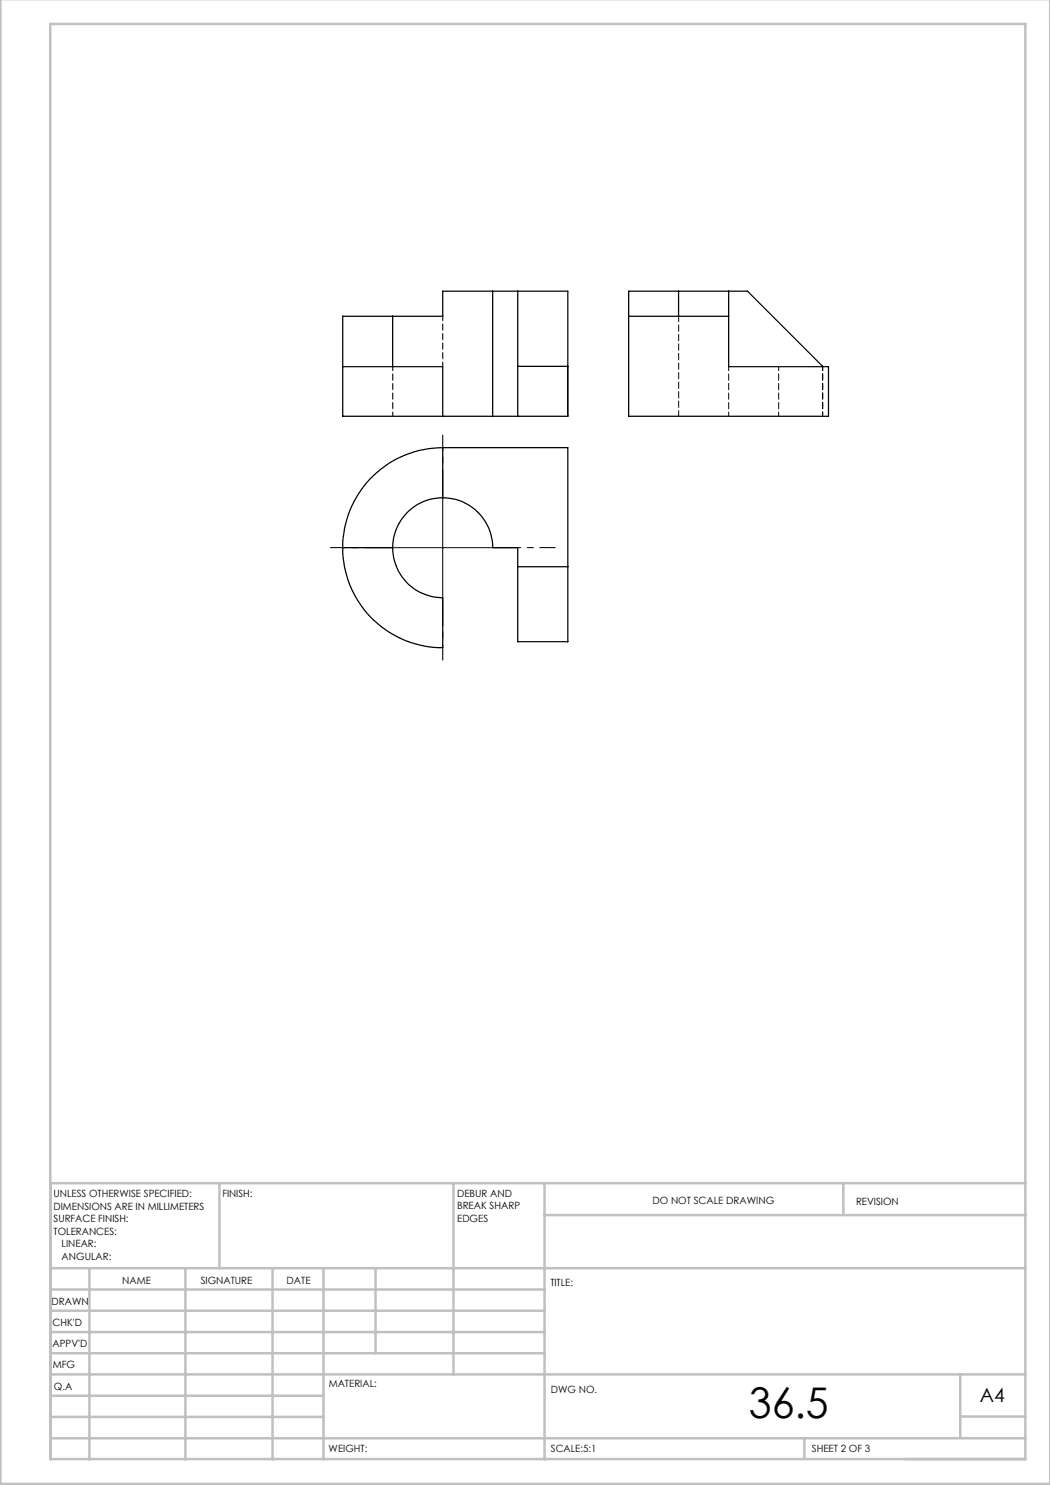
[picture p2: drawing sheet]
<svg xmlns="http://www.w3.org/2000/svg" width="210mm" height="297mm" viewBox="0 0 210 297" stroke-linecap="round" stroke-linejoin="round" font-family="sans-serif">
<path d="M88.6 97v-10M76.1 109.5h-10M101.1 109.5h10M88.6 122v10" fill="none" stroke="#000" stroke-width=".2" stroke-dasharray="15.2 1.3 1.3 1.3" stroke-dashoffset="12.1"/>
<path d="M88.5 97v25.1M76 109.5h25" fill="none" stroke="#000" stroke-width=".2"/>
<g fill="none" stroke="#c0c0c0" stroke-width=".5">
<path d="M.1 -.1v296.9h209.9v-296.9M10.1 4.8h195v287h-195zM43.9 236.6v17M90.7 236.6v38.3M108.9 236.6v55.3M168.7 236.6v6.3M205.1 236.6h-195v55.3M10.1 253.6h195M10.1 257.9h98.8M17.9 253.6v38.3M37.1 253.6v38.3M54.5 253.6v38.3"/>
<path d="M64.7 253.6v38.3M75.1 253.6v17M108.9 243h96.2M10.1 270.6h98.8M10.1 266.4h98.8M10.1 262.1h98.8M10.1 279.1h54.6M10.1 274.9h195M192.1 274.8v12.7M10.1 287.7h195M10.1 283.4h54.6M160.9 287.5v4.3"/>
<path d="M192.1 283.3h13"/>
</g>
<g fill="none" stroke="#000" stroke-width=".25">
<path d="M98.5 58.2h-10v5h-10M98.5 58.2h15.1v25.1h-15.1M98.5 58.2v25.1M103.5 58.2v25.1M135.7 58.2h-10v25.1h40v-10h-20v-15.1M135.7 58.2h10M135.7 58.2v5M145.7 58.2h3.8l15 15.1M68.5 73.3h20v10M78.5 63.2h-10v20.1h20M78.5 63.2v10.1M103.5 73.3h10"/>
<path d="M113.5 73.3v10M113.6 73.2l-.1 .1M125.7 63.2h20M88.5 89.5h25.1v38.8h-10.1v-18.8h-5a10 10 0 0 0-10-9.9M88.5 89.5a20 20 0 0 0-20 20M88.5 99.6a10 10 0 0 0-10 9.9M88.5 89.5v10.1M88.5 83.3h10M68.5 109.5a19.9 19.9 0 0 0 20 20v-9.9a10 10 0 0 1-10-10.1M68.5 109.5h10M103.5 113.3h10.1"/>
</g>
<path d="M78.6 73.3v9.9M88.6 63.2v10.1M145.7 73.3v9.9M155.7 73.3v9.9M164.5 73.2v10M164.5 73.3v9.9" fill="none" stroke="#000" stroke-width=".2" stroke-dasharray="1.3 .6" stroke-dashoffset=".4"/>
<path d="M135.7 63.2v20" fill="none" stroke="#000" stroke-width=".2" stroke-dasharray="1.3 .6" stroke-dashoffset=".2"/>
<text font-size="8.5" x="149.8" y="283.5">36.5</text>
<text font-size="3.9" x="196" y="280.4">A4</text>
<g font-size="2">
<text x="10.7" y="239.5">UNLESS OTHERWISE SPECIFIED:</text>
<text x="44.5" y="239.5">FINISH:</text>
<text x="91.4" y="239.4">DEBUR AND</text>
<text x="10.7" y="242">DIMENSIONS ARE IN MILLIMETERS</text>
<text x="10.7" y="244.5">SURFACE FINISH:</text>
<text x="91.4" y="241.9">BREAK SHARP</text>
<text x="91.4" y="244.4">EDGES</text>
<text x="130.5" y="240.8">DO NOT SCALE DRAWING</text>
<text x="171.2" y="241">REVISION</text>
<text x="10.7" y="247">TOLERANCES:</text>
<text x="12.3" y="249.5">LINEAR:</text>
<text x="12.3" y="252">ANGULAR:</text>
<text x="24.4" y="256.9">NAME</text>
<text x="40.1" y="256.8">SIGNATURE</text>
<text x="57.3" y="256.8">DATE</text>
<text x="110.1" y="257.1">TITLE:</text>
<text x="10.3" y="260.9">DRAWN</text>
<text x="10.5" y="269.3">APPV'D</text>
<text x="10.5" y="265.2">CHK'D</text>
<text x="10.6" y="273.6">MFG</text>
<text x="10.8" y="278">Q.A</text>
<text x="65.8" y="277.4">MATERIAL:</text>
<text x="110.2" y="278.5">DWG NO.</text>
<text x="65.7" y="290.4">WEIGHT:</text>
<text x="110.2" y="290.5">SCALE:5:1</text>
<text x="162.4" y="290.4">SHEET 2 OF 3</text>
</g>
</svg>
